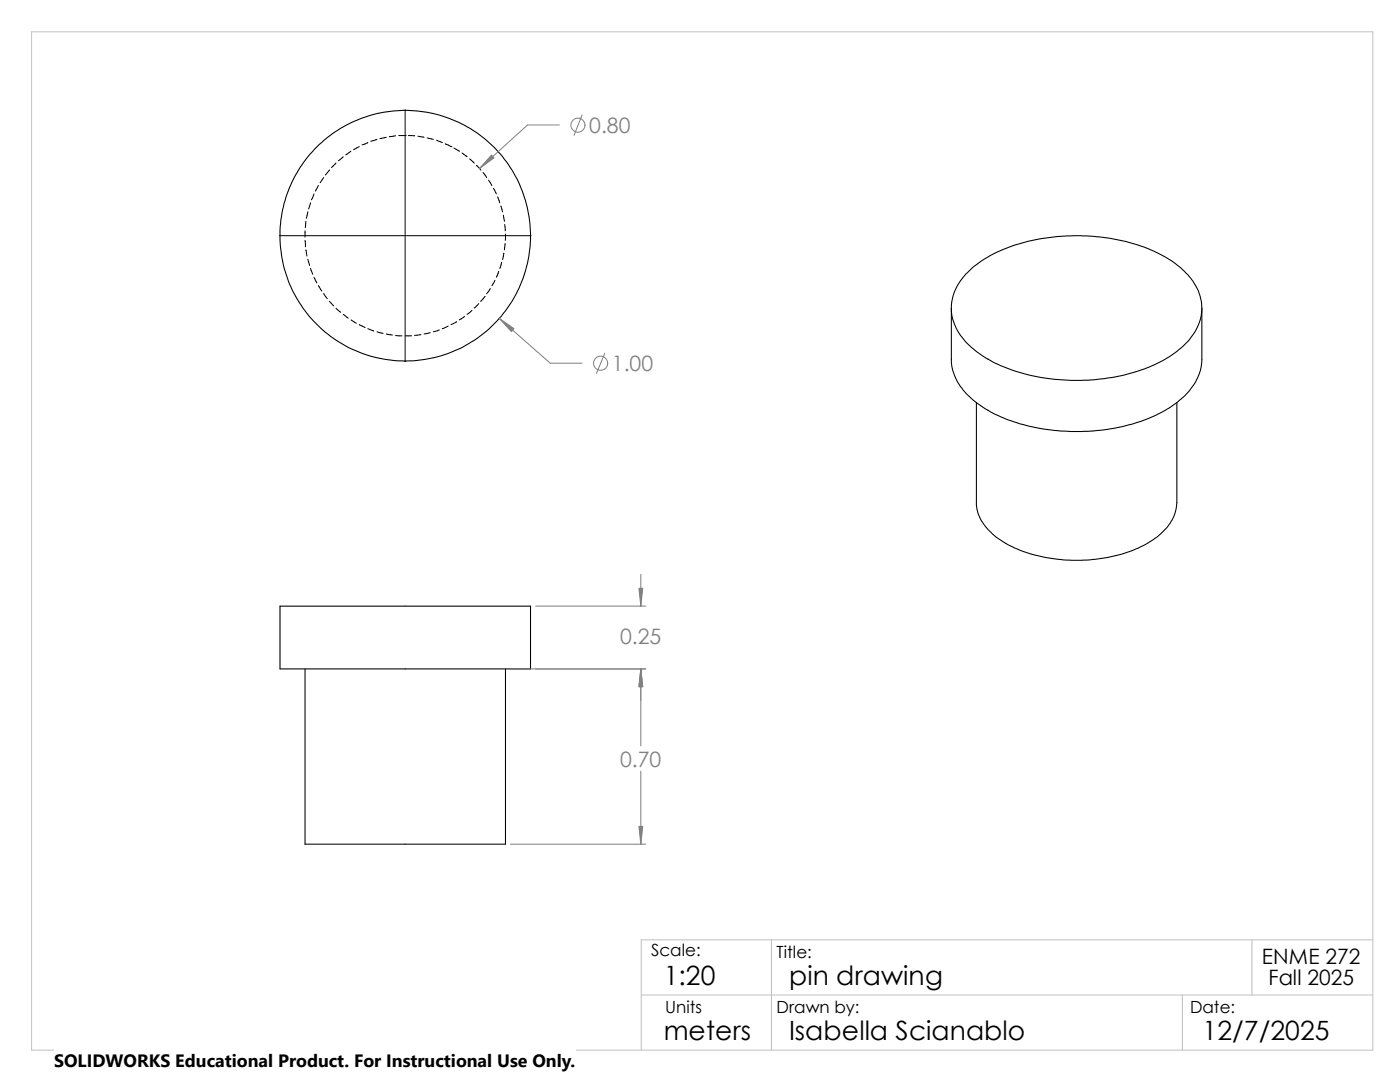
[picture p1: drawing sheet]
<svg xmlns="http://www.w3.org/2000/svg" width="279mm" height="216mm" viewBox="0 0 279 216" stroke-linecap="round" stroke-linejoin="round" font-family="sans-serif">
<path d="M6.3 6.3h267.7v203.2h-267.7zM128 198.5h146M154 187.5v22M236 198.5v11M249.9 187.5v11M274 187.5h-146v22" fill="none" stroke="#c0c0c0" stroke-width=".2"/>
<g fill="none" stroke="#000" stroke-width=".21">
<path d="M192.7 54.7a25.8 25.8 0 0 1 13.8-6.8 39.4 39.4 0 0 1 25.3 3 15.2 15.2 0 0 1 7.5 7.5 9.3 9.3 0 0 1-2.5 10 26.3 26.3 0 0 1-13.9 6.7 40 40 0 0 1-24.8-2.9 16.1 16.1 0 0 1-7.6-7.5 9.4 9.4 0 0 1 2.2-10zM189.9 61.5v10.2a10.7 10.7 0 0 0 4.3 8.1 30.3 30.3 0 0 0 16.9 6.1 37.2 37.2 0 0 0 22.2-4.5 13.7 13.7 0 0 0 6.1-7.1l.5-2.3v-10.5M194.9 80.3v19.9a9.3 9.3 0 0 0 4.6 7.5 28.1 28.1 0 0 0 16.2 4.1 26.3 26.3 0 0 0 15.6-5 8.8 8.8 0 0 0 3.6-6.6v-19.9M55.9 120.9h50v12.6h-50zM60.9 133.5v34.9h40v-34.9"/>
<circle cx="80.9" cy="47" r="25"/>
</g>
<g fill="none" stroke="#000" stroke-width=".2">
<path d="M62.7 38.7l-.6 1.2M63.5 37l-.6 1.1M64.6 35.4l-.7 1M64.9 34.9h.1M65.7 33.9l-.7 1M67.1 32.5l-.9 .9M68.5 31.3l-1 .8M70 30.2l-1 .7M71.7 29.3l-1.1 .5M73.4 28.4l-1.1 .5M75.2 27.8l-1.2 .4M77.1 27.4l-1.3 .2"/>
<path d="M79 27.1l-1.3 .2M79.6 27.1h1.3M80.9 27.1h.1M80.9 21.9v24.9M81.5 27.1h1.3M83.4 27.2l1.2 .2M85.3 27.5l1.2 .3M87.1 28l1.2 .4M88.9 28.7l1.1 .6M90 29.3h.1M90.6 29.5l1.1 .7M92.2 30.5l1 .8"/>
<path d="M93.7 31.7l1 .9M95.1 33l.9 1M96.4 34.4l.7 1M97.5 35.9l.7 1.1M98.5 37.6l.6 1.1M99.3 39.3l.4 1.2M55.8 47h24.8M60.9 46.1v1.2M60.9 48l.1 1.2M61 44.2l-.1 1.2M61 49.9l.3 1.2M61.4 42.3h.1"/>
<path d="M61.4 42.3l-.3 1.2M61.4 51.7l.4 1.3M62 40.5l-.4 1.2M62 53.6l.4 1.1M62.7 55.3l.5 1.2M63.5 57l.7 1.1M64.6 58.6l.7 1M80.7 47h.3M80.9 46.9v.3M80.9 47.3v24.8M81.1 47h24.9M96.8 59.1l-.9 1"/>
<path d="M97.8 57.6l-.7 1M98.8 55.9l-.6 1.1M99.5 54.1l-.4 1.2M99.9 41.1l.4 1.2M100.1 52.3l-.4 1.3M100.5 42.9l.2 1.3M100.5 50.5l-.2 1.2M100.7 44.8l.1 1.3M100.8 48.6l-.1 1.3M100.9 46.7l-.1 1.3M65.7 60.1l.9 .9M67.1 61.5l.9 .8"/>
<path d="M68.5 62.7l1 .8M70.1 63.8l1 .7M71.7 64.8l1.2 .5M73.4 65.6l1.2 .4M75.2 66.2l1.3 .3M77.1 66.6l1.2 .2M79 66.9l1.2 .1M82.1 67h-1.2M84 66.8l-1.3 .1M85.9 66.4l-1.3 .2M87.7 65.8l-1.2 .4M89.5 65.1l-1.2 .5"/>
<path d="M91.1 64.2l-1.1 .6M92.7 63.1l-1 .7M94.2 61.9l-1 .8M95.5 60.6l-.8 .9"/>
</g>
<g fill="none" stroke="#808080" stroke-width=".2">
<path d="M111.6 24.9h-6.3l-9.6 8.7M116.2 22.9l-1.6 4.1M99.7 63.5l10.1 9h6.4M120.7 70.5l-1.7 4M127.9 114.6v6.3M101.9 133.5h27M106.9 120.9h22M127.9 133.5v15.3M127.9 153.9v14.5M101.9 168.4h27"/>
<circle cx="115.3" cy="25" r="1.41"/>
<circle cx="119.9" cy="72.5" r="1.41"/>
</g>
<g fill="#808080" stroke="#808080" stroke-width=".2">
<path d="M127.5 164.9h.8l-.4 3.5z"/>
<path d="M127.9 133.5l.4 3.5h-.8z"/>
<path d="M127.5 117.4h.8l-.4 3.5z"/>
<path d="M99.7 63.5l2.9 2.1-.5 .6z"/>
<path d="M98.1 30.9l.5 .6-2.9 2.1z"/>
</g>
<path d="M10.8 209.2h104.1v6.7h-104.1z" fill="#fff"/>
<g font-size="5.3">
<text x="132.5" y="196.5">1:20</text>
<text x="157.5" y="196.5">pin drawing</text>
<text x="132.5" y="207.5">meters</text>
<text x="157.5" y="207.5">Isabella Scianablo</text>
<text x="240" y="207.5">12/7/2025</text>
</g>
<g font-size="4.2" fill="#808080">
<text x="117.6" y="26.6">0.80</text>
<text x="122.1" y="74.1">1.00</text>
<text x="123.8" y="128.4">0.25</text>
<text x="123.8" y="153">0.70</text>
</g>
<g font-size="4.2">
<text x="251.8" y="192.3">ENME 272</text>
<text x="253.2" y="196.5">Fall 2025</text>
</g>
<text font-size="3.6" x="10.8" y="213">SOLIDWORKS Educational Product. For Instructional Use Only.</text>
<g font-size="3.4">
<text x="130" y="190.7">Scale:</text>
<text x="155" y="191.2">Title:</text>
<text x="132.8" y="202.2">Units</text>
<text x="155" y="202.2">Drawn by:</text>
<text x="237.5" y="202.2">Date:</text>
</g>
</svg>
